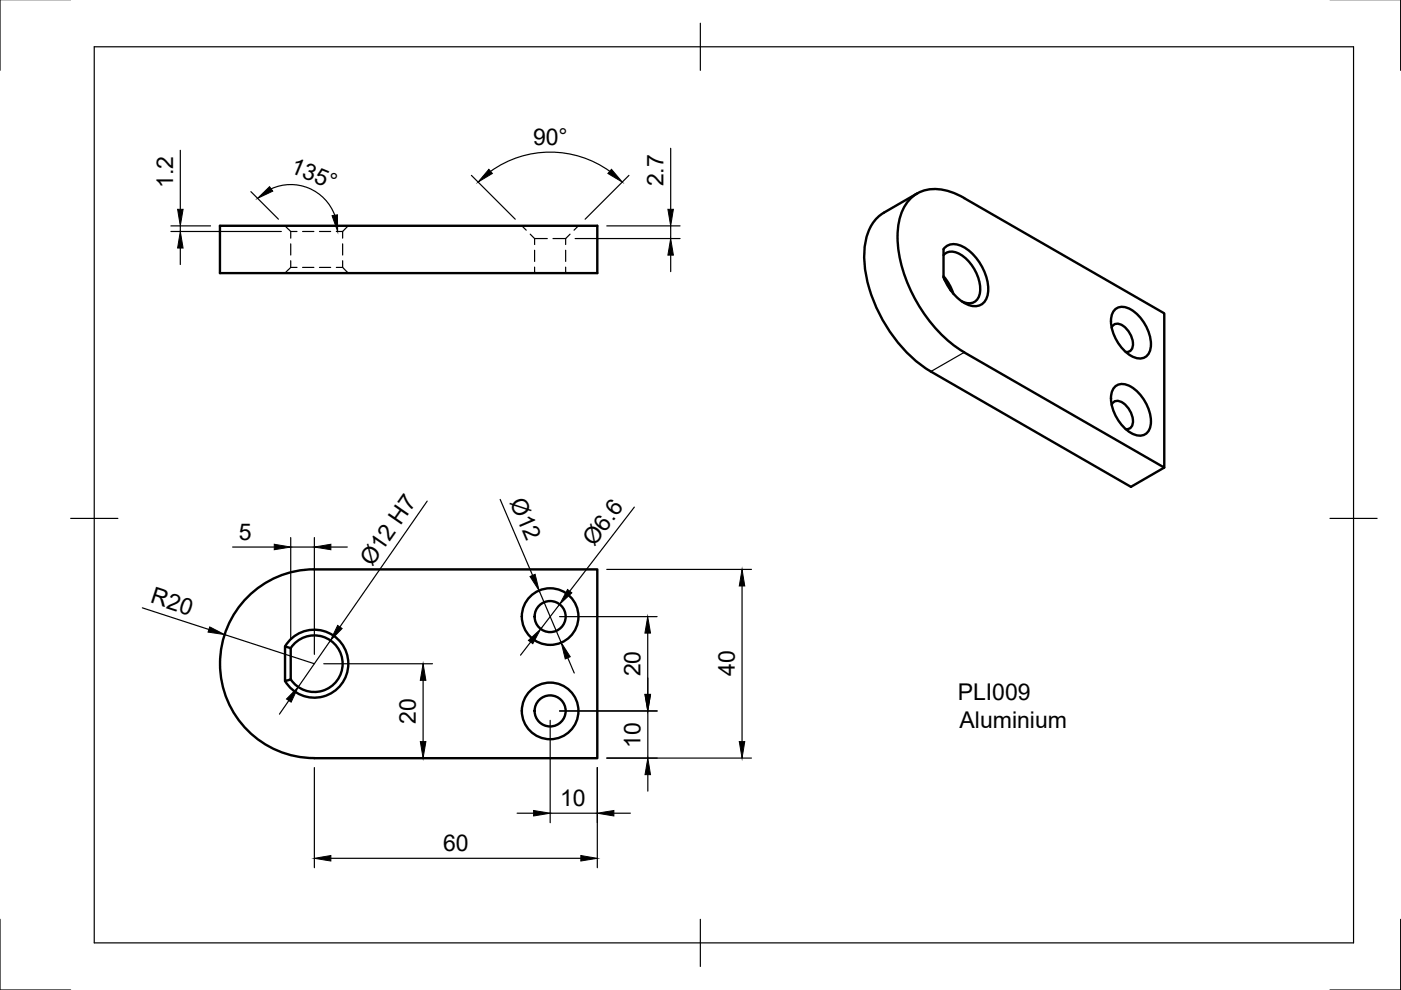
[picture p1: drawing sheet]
<svg xmlns="http://www.w3.org/2000/svg" width="297mm" height="210mm" viewBox="0 0 297 210" stroke-linecap="round" stroke-linejoin="round" font-family="sans-serif">
<!-- layer: Visible -->
<g fill="none" stroke="#000" stroke-width=".51">
<path d="M46.6 47.9h80v10h-80zM194.5 41l-7.1 4.1a9.2 9.2 0 0 0-4.1 7.4 28.6 28.6 0 0 0 5.8 18.4 27.2 27.2 0 0 0 8.3 7.9l42.4 24.4 7-4.1M200 52.8v6M200 58.6l1.4 2 .7 1.7M200.1 52.8a3 3 0 0 1 4.2-.4 10.9 10.9 0 0 1 5.2 9.8 2.88 2.88 0 0 1-4.5 2.3 10.6 10.6 0 0 1-4.9-5.7M200.1 54.1a2.71 2.71 0 0 1 3.6-.1 8.8 8.8 0 0 1 3.9 8.6 2.37 2.37 0 0 1-3.6 1.3M200.2 59.2l1.4 2.4M204.4 42l42.4 24.4v32.7l-42.4-24.4M204.4 42a10.9 10.9 0 0 0-9-1.5 8.7 8.7 0 0 0-5 8.1 28.5 28.5 0 0 0 5.5 17.8 27.7 27.7 0 0 0 8.5 8.3M235.7 69.4a1.48 1.48 0 0 1 2.5-.3 4.8 4.8 0 0 1 1.9 4.7 1.22 1.22 0 0 1-1.4 .8M236.5 65.5a3.2 3.2 0 0 1 4 .6 9.1 9.1 0 0 1 3.5 7.7 2.36 2.36 0 0 1-3.4 2 8.9 8.9 0 0 1-5-8.6l.2-.7zM235.7 85.8a1.48 1.48 0 0 1 2.5-.3 4.8 4.8 0 0 1 1.9 4.6 1.22 1.22 0 0 1-1.4 .9"/>
<path d="M236.5 81.9a3.2 3.2 0 0 1 4 .6 9.1 9.1 0 0 1 3.5 7.7 2.36 2.36 0 0 1-3.4 2 8.9 8.9 0 0 1-5-8.6l.2-.7zM60.4 137.1l1.2 .3v6.7l-1.2 .3zM60.4 137.1a7.2 7.2 0 0 1 10.9-1.9 7.2 7.2 0 0 1 0 11 7.2 7.2 0 0 1-10.9-1.8M61.6 137.4a6 6 0 0 1 9-1.2 6 6 0 0 1 0 9 6 6 0 0 1-9-1.2M66.6 120.7h60v40.1h-60M66.6 120.7a20 20 0 0 0-19.9 20 20 20 0 0 0 19.9 20"/>
<circle cx="116.6" cy="130.7" r="3.3"/>
<circle cx="116.6" cy="130.7" r="6"/>
<circle cx="116.6" cy="150.7" r="3.3"/>
<circle cx="116.6" cy="150.7" r="6"/>
</g>
<!-- layer: Hidden -->
<g fill="none" stroke="#000" stroke-width=".25">
<path d="M60.4 47.9l1.2 1.2M61.6 49.1h1.4M61.6 49.1v1.4M61.6 51.7v2.4M61.6 55.3v1.4M63 56.7a1.94 1.94 0 0 0-2.3 .9l-.3 .3M64.2 56.7h2.3M64.2 49.1h2.3M67.7 56.7h2.4M67.7 49.1h2.4M71.3 56.7h1.3M71.3 49.1h1.3"/>
<path d="M72.6 56.7l1.2 1.2M72.6 49.1v1.4M72.6 51.7v2.4M72.6 55.3v1.4M73.8 47.9l-1.2 1.2M110.6 47.9l1 .9M112.4 49.6l.9 1M113.3 50.6h2.7M113.3 50.6v1.3M113.3 53.1v2.3M113.3 56.6v1.3M117.2 50.6h2.7"/>
<path d="M119.9 50.6v1.3M119.9 53.1v2.3M119.9 56.6v1.3M120.9 49.6l-1 1M122.6 47.9l-.9 .9"/>
</g>
<!-- layer: Visible Narrow -->
<path d="M204.4 74.7l-7 4.1" fill="none" stroke="#000" stroke-width=".25"/>
<!-- layer: Border -->
<path d="M0 -.1v15M297 -.1v15M20 9.9h267v190h-267zM148.5 4.9v10M15 109.9h10M282 109.9h10M0 194.9v15h15M148.5 194.9v10M297 194.9v15h-15" fill="none" stroke="#000" stroke-width=".25"/>
<!-- layer: Dimensions -->
<g fill="none" stroke="#000" stroke-width=".25">
<path d="M38.2 31.9v12.5M99.9 37.2l9.3 9.3M104 36.3a21.6 21.6 0 0 1 25.3 0M133.3 37.2l-9.2 9.3M142.2 31.4v13M36.2 47.9h8.4M36.2 49.1h23.4M38.2 47.9v1.2M38.2 52.6v3.5M53.2 40.6l5.8 5.9M57.5 40a9.9 9.9 0 0 1 13.5 5.6M121.9 50.6h22.3"/>
<path d="M128.7 47.9h15.5M142.2 47.9v2.7M142.2 54.1v3.5M49.3 116h8.8M61.6 114v21.4M61.6 116h5.1M66.7 114v24.7M70.1 116h3.5M90.6 106.2l-18.5 26.7M106 105.9l6.9 16.1M134.5 107.5l-13.7 17.8M30.2 128.9l14.1 4.6"/>
<path d="M47.6 134.5l19.1 6.2M70.1 135.8l-6.9 9.9M112.5 136.1l-2.1 2.8M114.3 125.2l4.7 11.1M118.6 130.7h20.7M118.7 128.1l-4.1 5.3M120.4 139.5l1.4 3.2M128.7 120.7h30.6M137.3 134.2v13M157.3 124.2v33M61.2 148.5l-2 2.9M68.6 140.7h23.1"/>
<path d="M89.7 144.2v13M116.6 152.7v21.7M118.6 150.7h20.7M137.4 150.7v10M66.7 162.7v21.3M87.7 160.7h1.5M109.6 172.4h3.5M116.6 172.4h10M126.6 162.7v21.3M128.7 160.7h30.6M130.2 172.4h3.4M137.4 164.2v3.5"/>
<path d="M70.1 182h53"/>
</g>
<g fill="#000" stroke="#000" stroke-width=".21">
<path d="M103.7 35.9l.7 .9-3 1.8zM129.6 35.9l2.3 2.7-3-1.8zM38.2 49.1l.6 3.5h-1.1zM37.7 44.4h1.1l-.6 3.5zM54.6 42.1l2.5-2.5 .7 .9zM70.4 45.7l1.1-.2 .1 3.6zM142.2 50.6l.6 3.5h-1.2zM141.6 44.4h1.2l-.6 3.5zM58.1 115.4l3.5 .6-3.5 .6zM66.7 116l3.4-.6v1.2zM44.5 132.9l3.1 1.6-3.5-.5zM71.6 132.6l.9 .7-2.4 2.5z"/>
<path d="M112 135.8l2.6-2.4-1.6 3.1zM112.4 122.2l1.1-.4 .8 3.4zM120.3 125l.9 .7-2.5 2.4zM119 136.3l1.9 2.9-1.1 .5zM137.3 130.7l.6 3.5h-1.2zM157.3 120.7l.6 3.5h-1.2zM63.2 145.7l-1.5 3.2-1-.7zM89.7 140.7l.6 3.5h-1.2zM89.1 157.2h1.2l-.6 3.5zM136.7 147.2h1.2l-.6 3.5zM136.8 147.2h1.1l-.5 3.5zM156.7 157.2h1.2l-.6 3.5z"/>
<path d="M113.1 171.8l3.5 .6-3.5 .6zM126.6 172.4l3.6-.6v1.2zM137.4 160.7l.5 3.5h-1.1zM66.7 182l3.4-.6v1.2zM123.1 181.4l3.5 .6-3.5 .6z"/>
</g>
<g font-size="4.9">
<text x="113" y="30.7">90°</text>
<text x="36.7" y="39.9" transform="rotate(-90 36.7 39.9)">1.2</text>
<text x="61.3" y="36.5" transform="rotate(23 61.3 36.5)">135°</text>
<text x="140.7" y="39.5" transform="rotate(-90 140.7 39.5)">2.7</text>
<text x="108.1" y="106.4" transform="rotate(67 108.1 106.4)">Ø12</text>
<text x="50.6" y="114.4">5</text>
<text x="125.9" y="115.9" transform="rotate(-52 125.9 115.9)">Ø6.6</text>
<text x="78.9" y="120.2" transform="rotate(-55 78.9 120.2)">Ø12 H7</text>
<text x="31.7" y="127.7" transform="rotate(18 31.7 127.7)">R20</text>
<text x="135.8" y="143.4" transform="rotate(-90 135.8 143.4)">20</text>
<text x="155.8" y="143.4" transform="rotate(-90 155.8 143.4)">40</text>
<text x="203.1" y="148.5">PLI009</text>
<text x="88.1" y="153.4" transform="rotate(-90 88.1 153.4)">20</text>
<text x="203.4" y="154.3">Aluminium</text>
<text x="135.8" y="158.6" transform="rotate(-90 135.8 158.6)">10</text>
<text x="118.8" y="170.9">10</text>
<text x="94" y="180.4">60</text>
</g>
</svg>
